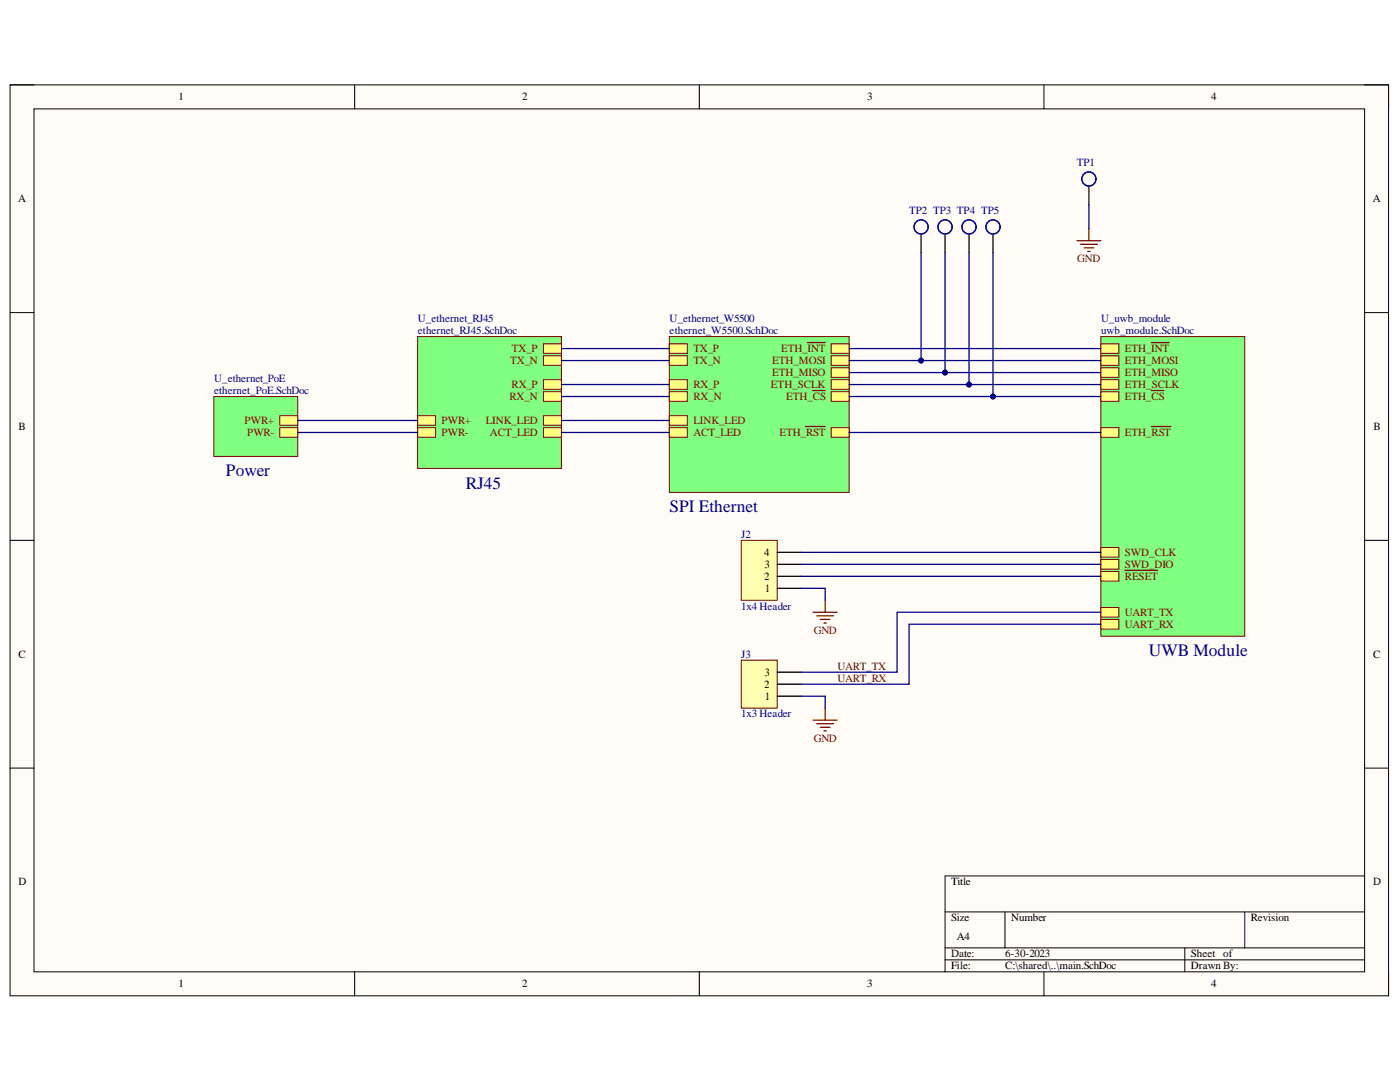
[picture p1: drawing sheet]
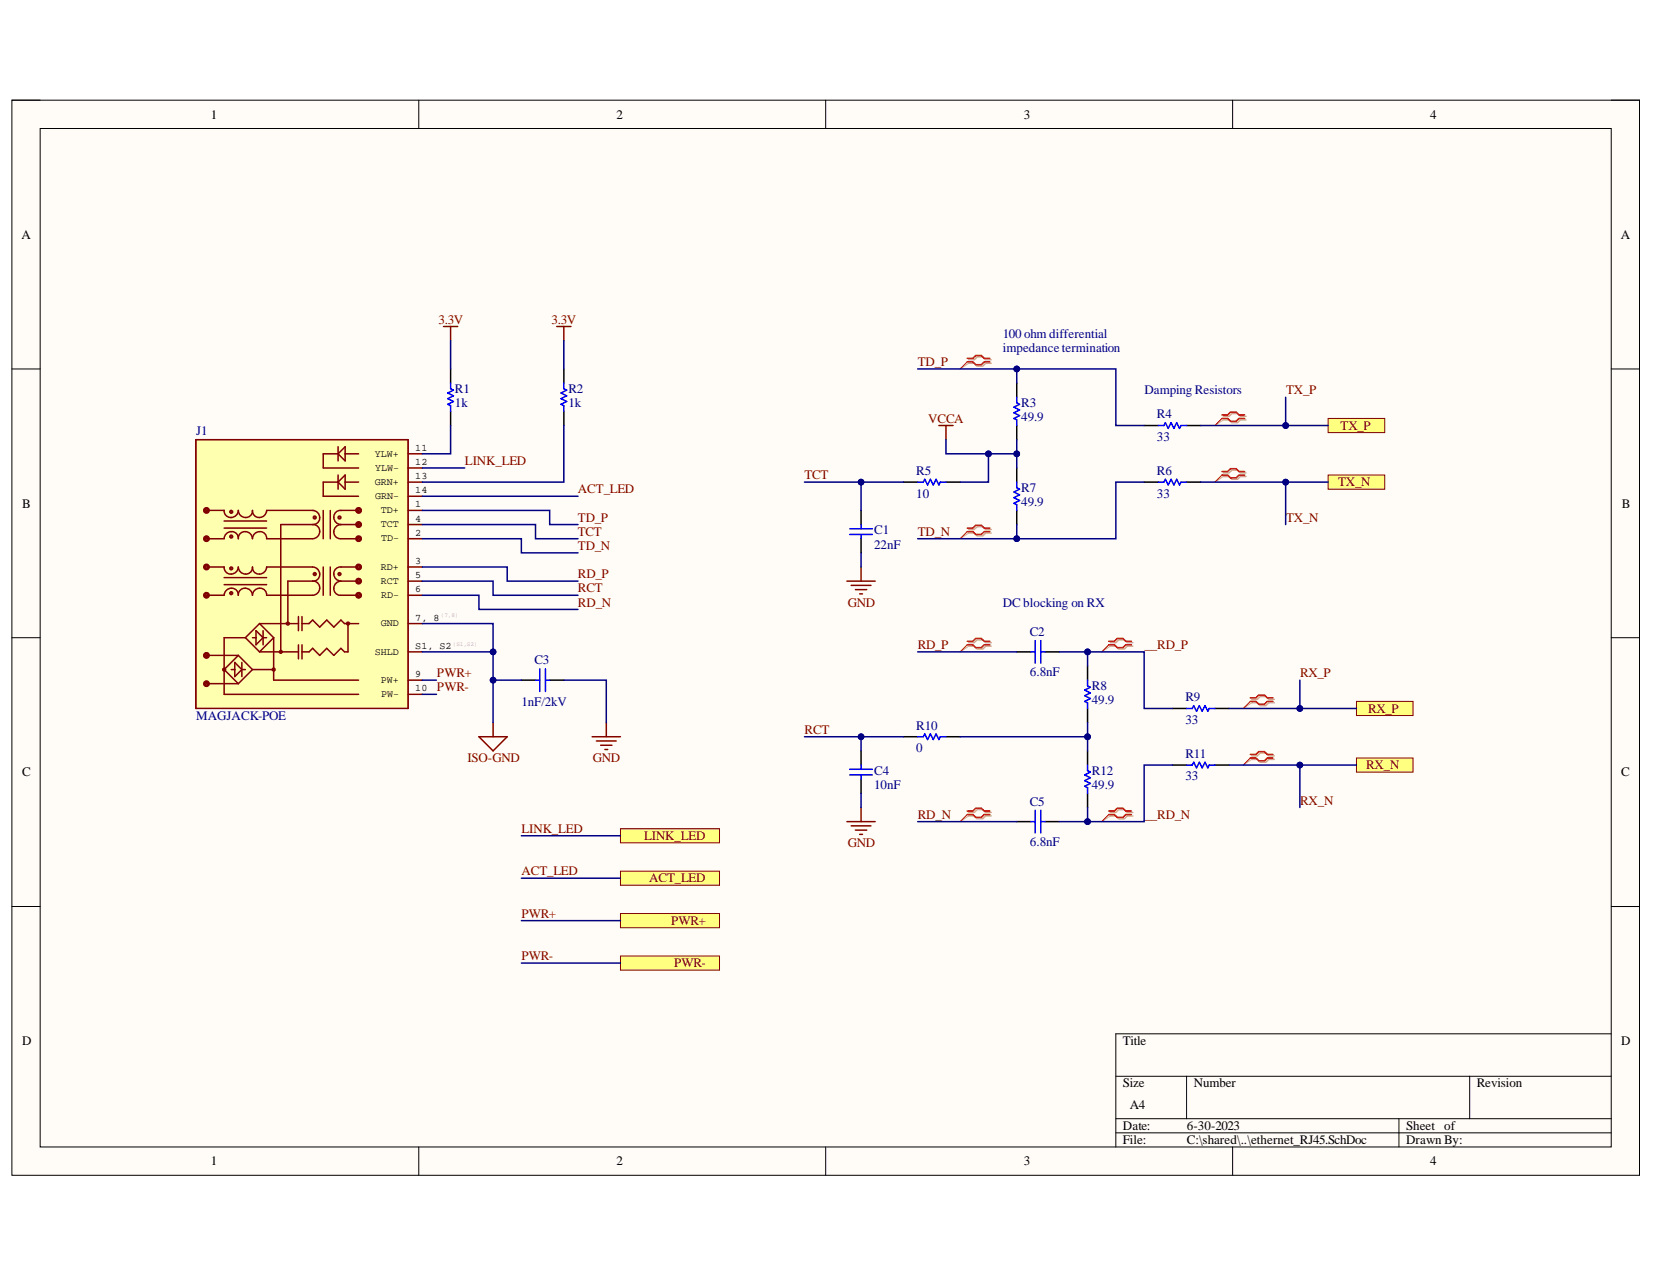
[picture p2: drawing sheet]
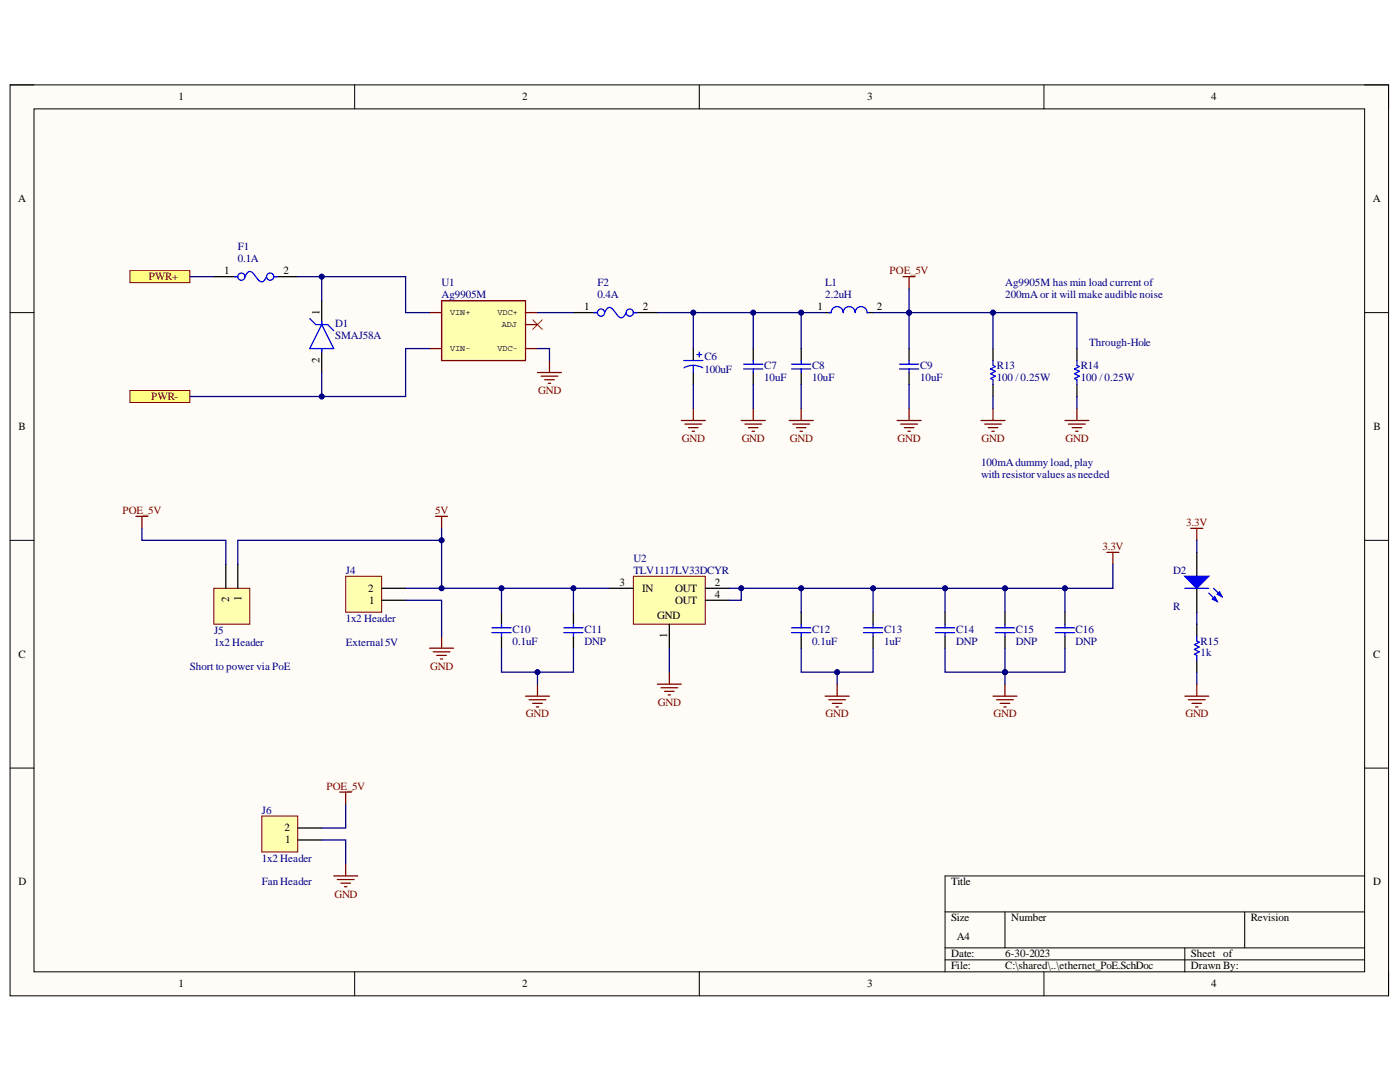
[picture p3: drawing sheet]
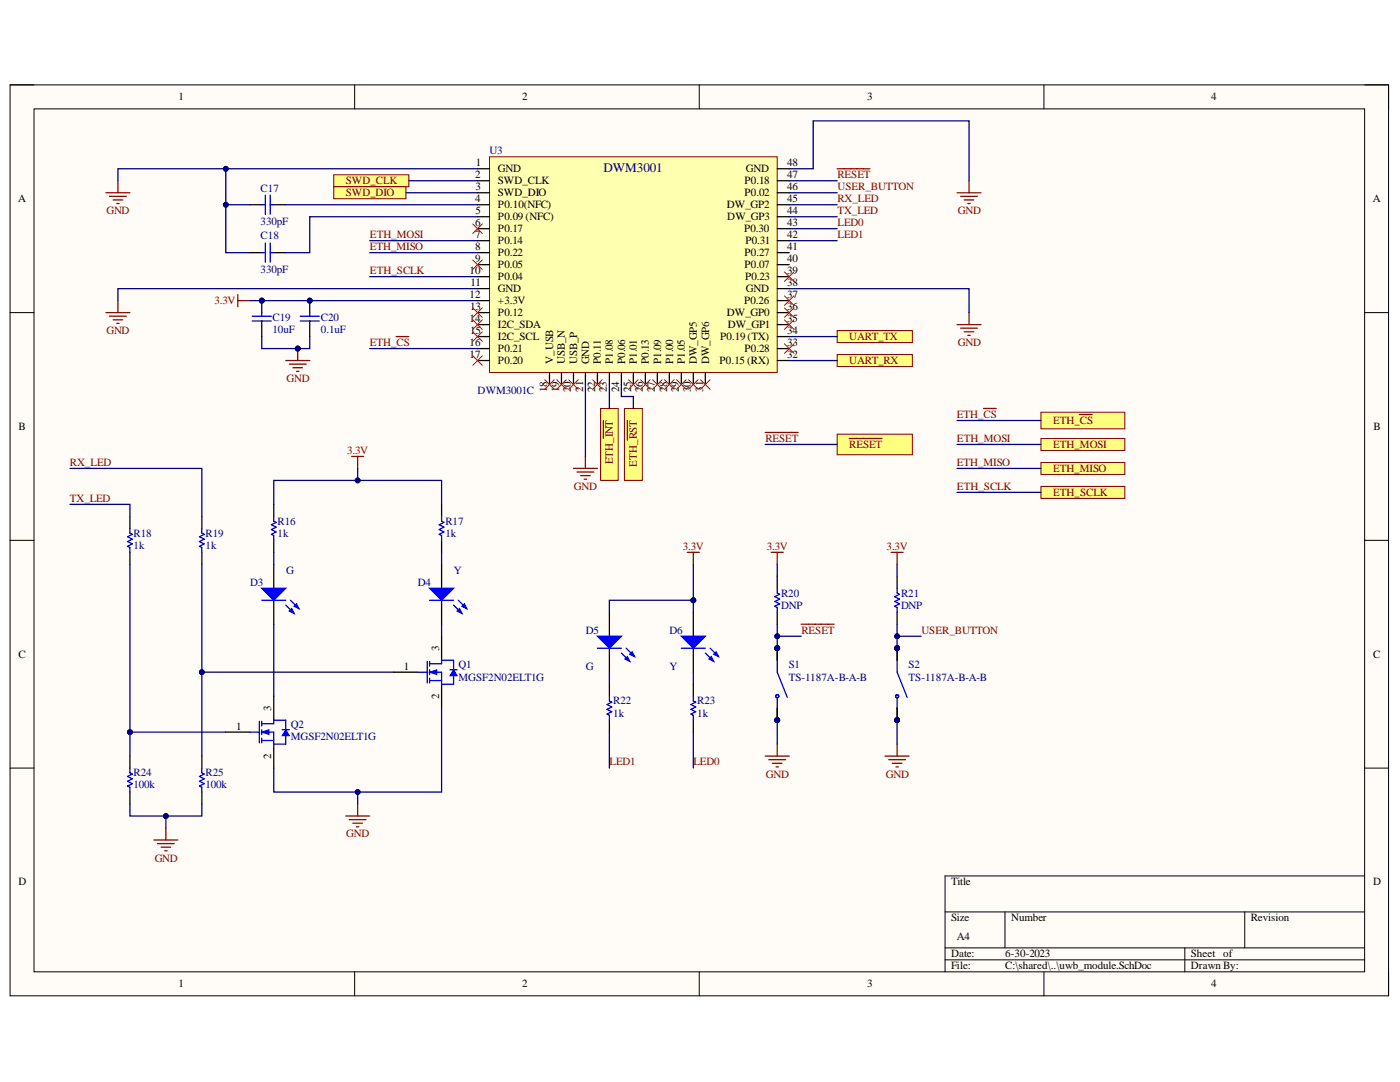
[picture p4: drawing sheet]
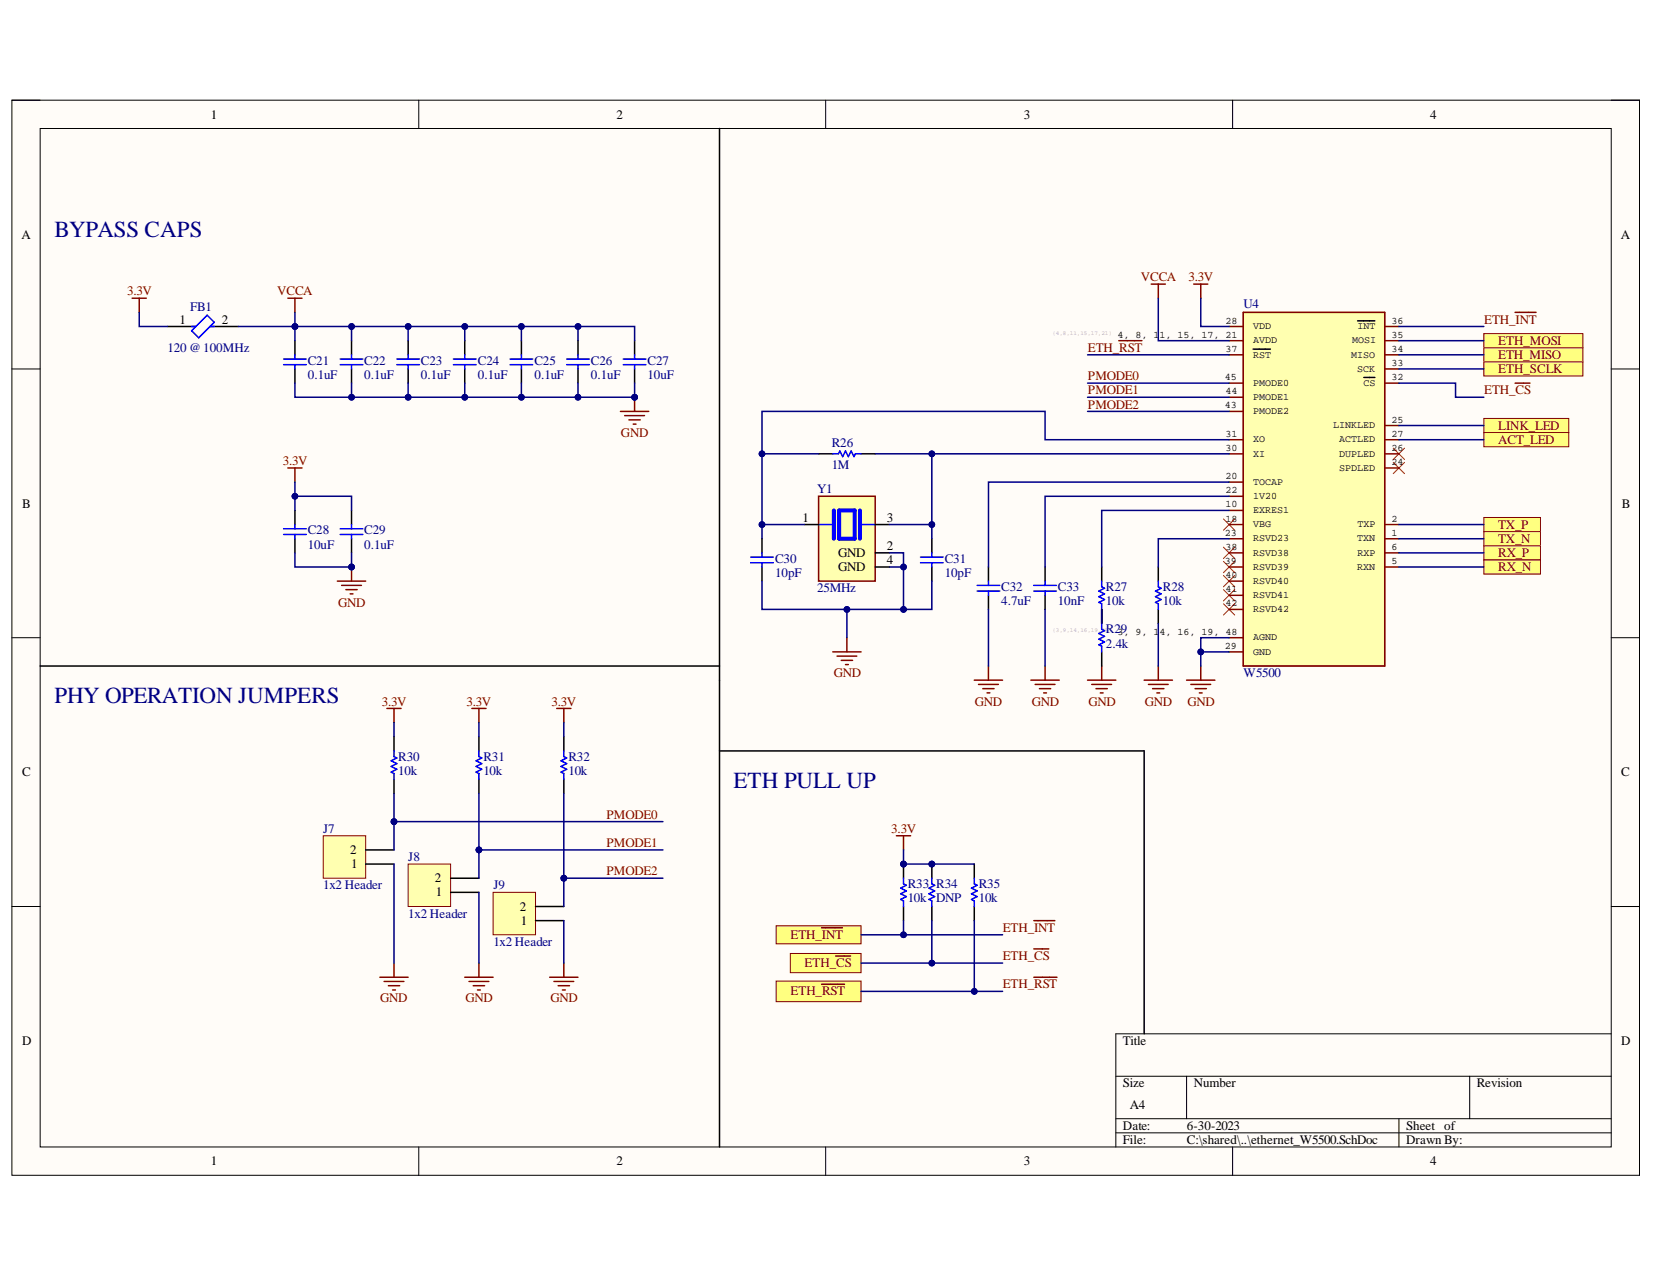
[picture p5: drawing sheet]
# Altium project UWB_Anchor.PrjPcb
5 sheets, 101 parts. Net scope: hierarchical (ports join the sheet entries above them; power ports are global).
Board file: board.PcbDoc
Sheets:
  main.SchDoc
    U_ethernet_PoE = ethernet_PoE.SchDoc
    U_ethernet_RJ45 = ethernet_RJ45.SchDoc
    U_ethernet_W5500 = ethernet_W5500.SchDoc
    U_uwb_module = uwb_module.SchDoc

## Sheet main.SchDoc
size A4; SheetNumber: 1; SheetTotal: 5

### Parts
J2  1x4 Header  [HDR1X4]
J3  1x3 Header  [HDR1X3]
TP1  Test Point  [Test Point]  (value not drawn)  (no BOM)
TP2  Test Point  [Test Point]  (value not drawn)  (no BOM)
TP3  Test Point  [Test Point]  (value not drawn)  (no BOM)
TP4  Test Point  [Test Point]  (value not drawn)  (no BOM)
TP5  Test Point  [Test Point]  (value not drawn)  (no BOM)

### Sub-sheets
U_ethernet_PoE = ethernet_PoE.SchDoc: PWR-, PWR+
U_ethernet_RJ45 = ethernet_RJ45.SchDoc: LINK_LED, ACT_LED, TX_P, TX_N, RX_P, RX_N, PWR+, PWR-
U_ethernet_W5500 = ethernet_W5500.SchDoc: ETH_MOSI, ETH_MISO, ETH_SCLK, LINK_LED, ACT_LED, TX_P, TX_N, RX_P, RX_N, ETH_~{INT}, ETH_~{CS}, ETH_~{RST}
U_uwb_module = uwb_module.SchDoc: SWD_CLK, SWD_DIO, ETH_~{CS}, ETH_MOSI, ETH_MISO, ETH_SCLK, ETH_~{INT}, ETH_~{RST}, UART_TX, UART_RX, ~{RESET}

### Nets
GND: J2.1 J3.1 TP1.1
ACT_LED: sheet U_ethernet_RJ45/ACT_LED, sheet U_ethernet_W5500/ACT_LED
ETH_~{CS}: TP5.1 ; sheet U_ethernet_W5500/ETH_~{CS}, sheet U_uwb_module/ETH_~{CS}
ETH_~{INT}: sheet U_ethernet_W5500/ETH_~{INT}, sheet U_uwb_module/ETH_~{INT}
ETH_MISO: TP3.1 ; sheet U_ethernet_W5500/ETH_MISO, sheet U_uwb_module/ETH_MISO
ETH_MOSI: TP2.1 ; sheet U_ethernet_W5500/ETH_MOSI, sheet U_uwb_module/ETH_MOSI
ETH_~{RST}: sheet U_ethernet_W5500/ETH_~{RST}, sheet U_uwb_module/ETH_~{RST}
ETH_SCLK: TP4.1 ; sheet U_ethernet_W5500/ETH_SCLK, sheet U_uwb_module/ETH_SCLK
LINK_LED: sheet U_ethernet_RJ45/LINK_LED, sheet U_ethernet_W5500/LINK_LED
PWR+: sheet U_ethernet_PoE/PWR+, sheet U_ethernet_RJ45/PWR+
PWR-: sheet U_ethernet_PoE/PWR-, sheet U_ethernet_RJ45/PWR-
~{RESET}: J2.2 ; sheet U_uwb_module/~{RESET}
RX_N: sheet U_ethernet_RJ45/RX_N, sheet U_ethernet_W5500/RX_N
RX_P: sheet U_ethernet_RJ45/RX_P, sheet U_ethernet_W5500/RX_P
TX_N: sheet U_ethernet_RJ45/TX_N, sheet U_ethernet_W5500/TX_N
TX_P: sheet U_ethernet_RJ45/TX_P, sheet U_ethernet_W5500/TX_P
UART_RX: J3.2 ; sheet U_uwb_module/UART_RX
UART_TX: J3.3 ; sheet U_uwb_module/UART_TX
NetJ2_3: J2.3 ; sheet U_uwb_module/SWD_DIO
NetJ2_4: J2.4 ; sheet U_uwb_module/SWD_CLK

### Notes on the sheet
- Power
- RJ45
- (near J2) SPI Ethernet
- UWB Module

## Sheet ethernet_PoE.SchDoc
size A4; SheetNumber: 3; SheetTotal: 5

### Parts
C6  value 100uF  [CAPPRD350W60D825H1300]  (hidden comment: Capacitor - Polarized)
C7  value 10uF  [0603 - Capacitor]  (hidden comment: Capacitor - Nonpolarized)
C8  value 10uF  [0603 - Capacitor]  (hidden comment: Capacitor - Nonpolarized)
C9  value 10uF  [0603 - Capacitor]  (hidden comment: Capacitor - Nonpolarized)
C10  value 0.1uF  [0603 - Capacitor]  (hidden comment: Capacitor - Nonpolarized)
C11  value DNP  [0603 - Capacitor]  (hidden comment: Capacitor - Nonpolarized)
C12  value 0.1uF  [0603 - Capacitor]  (hidden comment: Capacitor - Nonpolarized)
C13  value 1uF  [0603 - Capacitor]  (hidden comment: Capacitor - Nonpolarized)
C14  value DNP  [0603 - Capacitor]  (hidden comment: Capacitor - Nonpolarized)
C15  value DNP  [0603 - Capacitor]  (hidden comment: Capacitor - Nonpolarized)
C16  value DNP  [0603 - Capacitor]  (hidden comment: Capacitor - Nonpolarized)
D1  SMAJ58A  [FP-SMAJ-MFG]
D2  LED  [0805 LED]  (value not drawn)
F1  696101000002  [Wurth_0_MFG]  (value not drawn)
F2  696101000002  [Wurth_0_MFG]  (value not drawn)
J4  1x2 Header  [HDR1X2]
J5  1x2 Header  [HDR1X2]
J6  1x2 Header  [HDR1X2]
L1  2.2uH  [FP-DFE252010C-IPC_A]
R13  value 100 / 0.25W  [RESAD1100W55L680D260]  (hidden comment: Resistor)
R14  value 100 / 0.25W  [RESAD1100W55L680D260]  (hidden comment: Resistor)
R15  value 1k  [0603 - Resistor]  (hidden comment: Resistor)
U1  Ag9905M  [Ag9900m]
U2  TLV1117LV33DCYR  [DCY0004A_N]

### Ports
PWR+ (see main[1B]), PWR- (see main[1B])

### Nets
3.3V: C12.2 C13.2 C14.2 C15.2 C16.2 D2.1(A) U2.2(OUT) U2.4(OUT)
5V: C10.2 C11.2 J4.2 J5.1 U2.3(IN)
GND: C6.2 C7.1 C8.1 C9.1 C10.1 C11.1 C12.1 C13.1 C14.1 C15.1 C16.1 J4.1 J6.1 R13.1 R14.1 R15.1 U1.3(VDC-) U2.1(GND)
POE_5V: C9.2 J5.2 J6.2 L1.2 R13.2 R14.2
PWR+: F1.1 ; port PWR+
PWR-: D1.2(A) U1.7,8(VIN-) ; port PWR-
NetC6_1: C6.1 C7.2 C8.2 F2.2 L1.1
NetD1_1: D1.1(C) F1.2 U1.5,6(VIN+)
NetD2_2: D2.2(K) R15.2
NetF2_1: F2.1 U1.1,2(VDC+)

Not connected (* = marked no-connect by the designer): U1 4(ADJ)*

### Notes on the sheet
- (near F1) 0.1A
- (near F2) 0.4A
- Ag9905M has min load current of
- 200mA or it will make audible noise
- (near R14) Through-Hole
- 100mA dummy load, play
- with resistor values as needed
- (near J4) External 5V
- R
- Short to power via PoE
- (near J6) Fan Header

## Sheet ethernet_RJ45.SchDoc
size A4; SheetNumber: 2; SheetTotal: 5

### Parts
C1  value 22nF  [0603 - Capacitor]  (hidden comment: Capacitor - Nonpolarized)
C2  value 6.8nF  [0603 - Capacitor]  (hidden comment: Capacitor - Nonpolarized)
C3  value 1nF/2kV  [1206 - Capacitor]  (hidden comment: Capacitor - Nonpolarized)
C4  value 10nF  [0603 - Capacitor]  (hidden comment: Capacitor - Nonpolarized)
C5  value 6.8nF  [0603 - Capacitor]  (hidden comment: Capacitor - Nonpolarized)
J1  MAGJACK-POE  [ARJP11A-MASA-B-A-EMU2]
R1  value 1k  [0603 - Resistor]  (hidden comment: Resistor)
R2  value 1k  [0603 - Resistor]  (hidden comment: Resistor)
R3  value 49.9  [0603 - Resistor]  (hidden comment: Resistor)
R4  value 33  [0603 - Resistor]  (hidden comment: Resistor)
R5  value 10  [0603 - Resistor]  (hidden comment: Resistor)
R6  value 33  [0603 - Resistor]  (hidden comment: Resistor)
R7  value 49.9  [0603 - Resistor]  (hidden comment: Resistor)
R8  value 49.9  [0603 - Resistor]  (hidden comment: Resistor)
R9  value 33  [0603 - Resistor]  (hidden comment: Resistor)
R10  value 0  [0603 - Resistor]  (hidden comment: Resistor)
R11  value 33  [0603 - Resistor]  (hidden comment: Resistor)
R12  value 49.9  [0603 - Resistor]  (hidden comment: Resistor)

### Ports
ACT_LED (see main[2B]), LINK_LED (see main[2B]), PWR+ (see main[2B]), PWR- (see main[2B]), RX_N (see main[2B]), RX_P (see main[2B]), TX_N (see main[2B]), TX_P (see main[2B])

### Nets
3.3V: R1.2 R2.2
GND: C1.1 C3.1 C4.1
ISO-GND: C3.2 J1.7,8(GND) J1.S1,S2(SHLD)
VCCA: R3.1 R5.1 R7.2
__RD_N: C5.1 R11.2 R12.1
__RD_P: C2.1 R8.2 R9.2
ACT_LED: J1.14(GRN-) ; port ACT_LED
LINK_LED: J1.12(YLW-) ; port LINK_LED
PWR+: J1.9(PW+) ; port PWR+
PWR-: J1.10(PW-) ; port PWR-
RCT: C4.2 J1.5(RCT) R10.2
RD_N: C5.2 J1.6(RD-)
RD_P: C2.2 J1.3(RD+)
RX_N: R11.1 ; port RX_N
RX_P: R9.1 ; port RX_P
TCT: C1.2 J1.4(TCT) R5.2
TD_N: J1.2(TD-) R6.2 R7.1
TD_P: J1.1(TD+) R3.2 R4.2
TX_N: R6.1 ; port TX_N
TX_P: R4.1 ; port TX_P
NetJ1_11: J1.11(YLW+) R1.1
NetJ1_13: J1.13(GRN+) R2.1
NetR8_1: R8.1 R10.1 R12.2

### Layout directives
differential pair; differential pair class Ethernet: __RD_N, __RD_P, RD_N, RD_P, RX_N, RX_P, TD_N, TD_P, TX_N, TX_P

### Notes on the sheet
- 100 ohm differential
- (near R3) impedance termination
- (near R4) Damping Resistors
- (near C2) DC blocking on RX

## Sheet ethernet_W5500.SchDoc
size A4; SheetNumber: 5; SheetTotal: 5

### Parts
C21  value 0.1uF  [0603 - Capacitor]  (hidden comment: Capacitor - Nonpolarized)
C22  value 0.1uF  [0603 - Capacitor]  (hidden comment: Capacitor - Nonpolarized)
C23  value 0.1uF  [0603 - Capacitor]  (hidden comment: Capacitor - Nonpolarized)
C24  value 0.1uF  [0603 - Capacitor]  (hidden comment: Capacitor - Nonpolarized)
C25  value 0.1uF  [0603 - Capacitor]  (hidden comment: Capacitor - Nonpolarized)
C26  value 0.1uF  [0603 - Capacitor]  (hidden comment: Capacitor - Nonpolarized)
C27  value 10uF  [0603 - Capacitor]  (hidden comment: Capacitor - Nonpolarized)
C28  value 10uF  [0603 - Capacitor]  (hidden comment: Capacitor - Nonpolarized)
C29  value 0.1uF  [0603 - Capacitor]  (hidden comment: Capacitor - Nonpolarized)
C30  value 10pF  [0603 - Capacitor]  (hidden comment: Capacitor - Nonpolarized)
C31  value 10pF  [0603 - Capacitor]  (hidden comment: Capacitor - Nonpolarized)
C32  value 4.7uF  [0603 - Capacitor]  (hidden comment: Capacitor - Nonpolarized)
C33  value 10nF  [0603 - Capacitor]  (hidden comment: Capacitor - Nonpolarized)
FB1  120 @ 100MHz  [FP-BLM21-0_2-t0_85-e0_5-MFG]
J7  1x2 Header  [HDR1X2]
J8  1x2 Header  [HDR1X2]
J9  1x2 Header  [HDR1X2]
R26  value 1M  [0603 - Resistor]  (hidden comment: Resistor)
R27  value 10k  [0603 - Resistor]  (hidden comment: Resistor)
R28  value 10k  [0603 - Resistor]  (hidden comment: Resistor)
R29  value 2.4k  [0603 - Resistor]  (hidden comment: Resistor)
R30  value 10k  [0603 - Resistor]  (hidden comment: Resistor)
R31  value 10k  [0603 - Resistor]  (hidden comment: Resistor)
R32  value 10k  [0603 - Resistor]  (hidden comment: Resistor)
R33  value 10k  [0603 - Resistor]  (hidden comment: Resistor)
R34  value DNP  [0603 - Resistor]  (hidden comment: Resistor)
R35  value 10k  [0603 - Resistor]  (hidden comment: Resistor)
U4  W5500  [W5500]
Y1  25MHz  [XTAL_TSX-3225_25.0000MF20P-C0]

### Ports
ACT_LED (see main[2B], ethernet_RJ45[2C]), ETH_MISO (see main[3B], uwb_module[4C]), ETH_MOSI (see main[3B], uwb_module[4B]), ETH_SCLK (see main[3B], uwb_module[4C]), ETH_~{CS} (see main[3B], uwb_module[4B]), ETH_~{INT} (see main[3B], uwb_module[2C]), ETH_~{RST} (see main[3B], uwb_module[2C]), LINK_LED (see main[2B], ethernet_RJ45[2C]), RX_N (see main[2B], ethernet_RJ45[4C]), RX_P (see main[2B], ethernet_RJ45[4C]), TX_N (see main[2B], ethernet_RJ45[4B]), TX_P (see main[2B], ethernet_RJ45[4B])

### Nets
3.3V: C28.2 C29.2 FB1.1 R30.2 R31.2 R32.2 R33.2 R34.2 R35.2 U4.28(VDD)
GND: C21.1 C22.1 C23.1 C24.1 C25.1 C26.1 C27.1 C28.1 C29.1 C30.1 C31.1 C32.1 C33.1 J7.1 J8.1 J9.1 R28.1 R29.1 U4.3,9,14,16,19,48(AGND) U4.29(GND) Y1.2(GND) Y1.4(GND)
VCCA: C21.2 C22.2 C23.2 C24.2 C25.2 C26.2 C27.2 FB1.2 U4.4,8,11,15,17,21(AVDD)
ACT_LED: U4.27(ACTLED) ; port ACT_LED
ETH_~{CS}: R34.1 U4.32(~{CS}) ; port ETH_~{CS}
ETH_~{INT}: R33.1 U4.36(~{INT}) ; port ETH_~{INT}
ETH_MISO: U4.34(MISO) ; port ETH_MISO
ETH_MOSI: U4.35(MOSI) ; port ETH_MOSI
ETH_~{RST}: R35.1 U4.37(~{RST}) ; port ETH_~{RST}
ETH_SCLK: U4.33(SCK) ; port ETH_SCLK
LINK_LED: U4.25(LINKLED) ; port LINK_LED
PMODE0: J7.2 R30.1 U4.45(PMODE0)
PMODE1: J8.2 R31.1 U4.44(PMODE1)
PMODE2: J9.2 R32.1 U4.43(PMODE2)
RX_N: U4.5(RXN) ; port RX_N
RX_P: U4.6(RXP) ; port RX_P
TX_N: U4.1(TXN) ; port TX_N
TX_P: U4.2(TXP) ; port TX_P
NetC30_2: C30.2 R26.2 U4.31(XO) Y1.1
NetC31_2: C31.2 R26.1 U4.30(XI) Y1.3
NetC32_2: C32.2 U4.20(TOCAP)
NetC33_2: C33.2 U4.22(1V20)
NetR27_1: R27.1 R29.2
NetR27_2: R27.2 U4.10(EXRES1)
NetR28_2: R28.2 U4.23(RSVD23)

Not connected (* = marked no-connect by the designer): U4 18(VBG)* 24(SPDLED)* 26(DUPLED)* 38(RSVD38)* 39(RSVD39)* 40(RSVD40)* 41(RSVD41)* 42(RSVD42)*

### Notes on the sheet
- BYPASS CAPS
- PHY OPERATION JUMPERS
- ETH PULL UP

## Sheet uwb_module.SchDoc
size A4; SheetNumber: 4; SheetTotal: 5

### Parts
C17  value 330pF  [0603 - Capacitor]  (hidden comment: Capacitor - Nonpolarized)
C18  value 330pF  [0603 - Capacitor]  (hidden comment: Capacitor - Nonpolarized)
C19  value 10uF  [0603 - Capacitor]  (hidden comment: Capacitor - Nonpolarized)
C20  value 0.1uF  [0603 - Capacitor]  (hidden comment: Capacitor - Nonpolarized)
D3  LED  [0805 LED]  (value not drawn)
D4  LED  [0805 LED]  (value not drawn)
D5  LED  [0805 LED]  (value not drawn)
D6  LED  [0805 LED]  (value not drawn)
Q1  MGSF2N02ELT1G  [ONSC-SOT-23-3-318-08_V]
Q2  MGSF2N02ELT1G  [ONSC-SOT-23-3-318-08_V]
R16  value 1k  [0603 - Resistor]  (hidden comment: Resistor)
R17  value 1k  [0603 - Resistor]  (hidden comment: Resistor)
R18  value 1k  [0603 - Resistor]  (hidden comment: Resistor)
R19  value 1k  [0603 - Resistor]  (hidden comment: Resistor)
R20  value DNP  [0603 - Resistor]  (hidden comment: Resistor)
R21  value DNP  [0603 - Resistor]  (hidden comment: Resistor)
R22  value 1k  [0603 - Resistor]  (hidden comment: Resistor)
R23  value 1k  [0603 - Resistor]  (hidden comment: Resistor)
R24  value 100k  [0603 - Resistor]  (hidden comment: Resistor)
R25  value 100k  [0603 - Resistor]  (hidden comment: Resistor)
S1  TS-1187A-B-A-B  [SW_TS-1187A-B-A-B]
S2  TS-1187A-B-A-B  [SW_TS-1187A-B-A-B]
U3  DWM3001C  [DWM3001C]

### Ports
ETH_MISO (see main[4B]), ETH_MOSI (see main[4B]), ETH_SCLK (see main[4B]), ETH_~{CS} (see main[4B]), ETH_~{INT} (see main[4B]), ETH_~{RST} (see main[4B]), SWD_CLK (see main[4C]), SWD_DIO (see main[4C]), UART_RX (see main[4C]), UART_TX (see main[4C]), ~{RESET} (see main[4C])

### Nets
3.3V: C19.1 C20.1 D5.1(A) D6.1(A) R16.2 R17.2 R20.2 R21.2 U3.12(+3.3V)
GND: C17.2 C18.2 C19.2 C20.2 Q1.2(S) Q2.2(S) R24.1 R25.1 S1.C(NO) S1.D(NO) S2.C(NO) S2.D(NO) U3.1(GND) U3.11(GND) U3.21(GND) U3.38(GND) U3.48(GND)
ETH_~{CS}: U3.16(P0.21) ; port ETH_~{CS}
ETH_~{INT}: U3.23(P1.08) ; port ETH_~{INT}
ETH_MISO: U3.8(P0.22) ; port ETH_MISO
ETH_MOSI: U3.7(P0.14) ; port ETH_MOSI
ETH_~{RST}: U3.24(P0.06) ; port ETH_~{RST}
ETH_SCLK: U3.10(P0.04) ; port ETH_SCLK
LED0: R23.1 U3.43(P0.30)
LED1: R22.1 U3.42(P0.31)
~{RESET}: R20.1 S1.A(COM) S1.B(COM) U3.47(P0.18) ; port ~{RESET}
RX_LED: R19.2 U3.45(DW_GP2)
TX_LED: R18.2 U3.44(DW_GP3)
UART_RX: U3.32(P0.15_(RX)) ; port UART_RX
UART_TX: U3.34(P0.19_(TX)) ; port UART_TX
USER_BUTTON: R21.1 S2.A(COM) S2.B(COM) U3.46(P0.02)
NetC17_1: C17.1 U3.4(P0.10(NFC))
NetC18_1: C18.1 U3.5(P0.09_(NFC))
NetD3_1: D3.1(A) R16.1
NetD3_2: D3.2(K) Q2.3(D)
NetD4_1: D4.1(A) R17.1
NetD4_2: D4.2(K) Q1.3(D)
NetD5_2: D5.2(K) R22.2
NetD6_2: D6.2(K) R23.2
NetJ2_3: U3.3(SWD_DIO) ; port SWD_DIO
NetJ2_4: U3.2(SWD_CLK) ; port SWD_CLK
NetQ1_1: Q1.1(G) R19.1 R25.2
NetQ2_1: Q2.1(G) R18.1 R24.2

Not connected (* = marked no-connect by the designer): U3 6(P0.17)* 9(P0.05)* 13(P0.12)* 14(I2C_SDA)* 15(I2C_SCL)* 17(P0.20)* 18(V_USB)* 19(USB_N)* 20(USB_P)* 22(P0.11)* 25(P1.01)* 26(P0.13)* 27(P1.09)* 28(P1.00)* 29(P1.05)* 30(DW_GP5)* 31(DW_GP6)* 33(P0.28)* 35(DW_GP1)* 36(DW_GP0)* 37(P0.26)* 39(P0.23)* 40(P0.07) 41(P0.27)

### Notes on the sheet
- G
- Y

## Nets that join several sheets
3.3V: ethernet_PoE (8 pins), ethernet_RJ45 (R1.2 R2.2), ethernet_W5500 (10 pins), uwb_module (9 pins)
GND: main (J2.1 J3.1 TP1.1), ethernet_PoE (18 pins), ethernet_RJ45 (C1.1 C3.1 C4.1), ethernet_W5500 (22 pins), uwb_module (17 pins)
VCCA: ethernet_RJ45 (R3.1 R5.1 R7.2), ethernet_W5500 (9 pins)
ACT_LED: ethernet_RJ45 (J1.14), ethernet_W5500 (U4.27)
ETH_~{CS}: main (TP5.1), ethernet_W5500 (R34.1 U4.32), uwb_module (U3.16)
ETH_~{INT}: ethernet_W5500 (R33.1 U4.36), uwb_module (U3.23)
ETH_MISO: main (TP3.1), ethernet_W5500 (U4.34), uwb_module (U3.8)
ETH_MOSI: main (TP2.1), ethernet_W5500 (U4.35), uwb_module (U3.7)
ETH_~{RST}: ethernet_W5500 (R35.1 U4.37), uwb_module (U3.24)
ETH_SCLK: main (TP4.1), ethernet_W5500 (U4.33), uwb_module (U3.10)
LINK_LED: ethernet_RJ45 (J1.12), ethernet_W5500 (U4.25)
NetJ2_3: main (J2.3), uwb_module (U3.3)
NetJ2_4: main (J2.4), uwb_module (U3.2)
PWR+: ethernet_PoE (F1.1), ethernet_RJ45 (J1.9)
PWR-: ethernet_PoE (D1.2 U1.7,8), ethernet_RJ45 (J1.10)
~{RESET}: main (J2.2), uwb_module (R20.1 S1.A S1.B U3.47)
RX_N: ethernet_RJ45 (R11.1), ethernet_W5500 (U4.5)
RX_P: ethernet_RJ45 (R9.1), ethernet_W5500 (U4.6)
TX_N: ethernet_RJ45 (R6.1), ethernet_W5500 (U4.1)
TX_P: ethernet_RJ45 (R4.1), ethernet_W5500 (U4.2)
UART_RX: main (J3.2), uwb_module (U3.32)
UART_TX: main (J3.3), uwb_module (U3.34)
